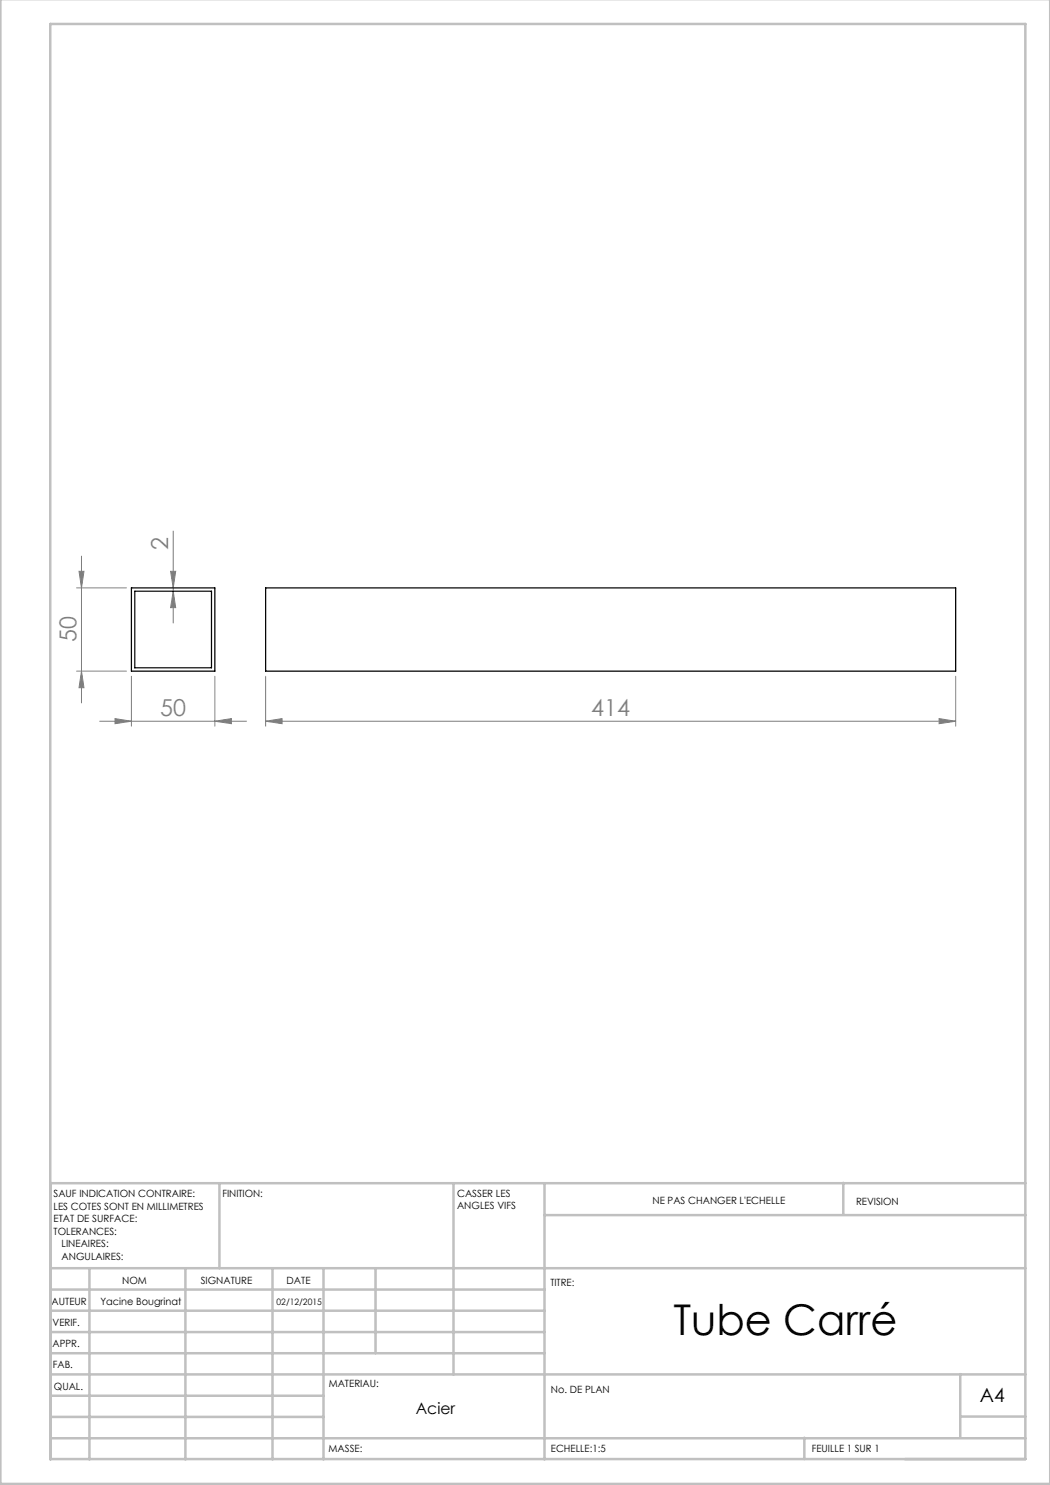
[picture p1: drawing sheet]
<svg xmlns="http://www.w3.org/2000/svg" width="210mm" height="297mm" viewBox="0 0 210 297" stroke-linecap="round" stroke-linejoin="round" font-family="sans-serif">
<g fill="none" stroke="#808080" stroke-width=".2">
<path d="M15.3 117.6h10M15.8 114.3h1l-.5 3.3zM16.3 111.2v29.4M34.1 114.3h1l-.5 3.3zM34.6 106.2v18.4M34.6 118.2l.5 3.3h-1zM15.3 134.2h10M16.3 134.2l.5 3.3h-1zM26.3 135.3v9.9M43 135.3v9.9M53.1 135.3v9.9M191.1 135.3v9.9"/>
<path d="M19.9 144.2h29.4M23 143.7l3.3 .5-3.3 .5zM43 144.2l3.3-.5v1zM53.1 144.2l3.3-.5v1zM53.1 144.2h138M187.8 143.7l3.3 .5-3.3 .5z"/>
</g>
<g fill="none" stroke="#c0c0c0" stroke-width=".5">
<path d="M.1 -.1v296.9h209.9v-296.9M10.1 4.8h195v287h-195zM43.9 236.6v17M90.7 236.6v38.3M108.9 236.6v55.3M168.7 236.6v6.3M205.1 236.6h-195v55.3M10.1 253.6h195M10.1 257.9h98.8M17.9 253.6v38.3M37.1 253.6v38.3M54.5 253.6v38.3"/>
<path d="M64.7 253.6v38.3M75.1 253.6v17M108.9 243h96.2M10.1 270.6h98.8M10.1 266.4h98.8M10.1 262.1h98.8M10.1 279.1h54.6M10.1 274.9h195M192.1 274.8v12.7M10.1 287.7h195M10.1 283.4h54.6M160.9 287.5v4.3"/>
<path d="M192.1 283.3h13"/>
</g>
<g fill="#808080">
<path d="M53.1 144.2l3.3-.5v1zM187.8 143.7l3.3 .5-3.3 .5z"/>
<path d="M23 143.7l3.3 .5-3.3 .5zM43 144.2l3.3-.5v1z"/>
<path d="M15.8 114.3h1l-.5 3.3zM16.3 134.2l.5 3.3h-1zM34.1 114.3h1l-.5 3.3zM34.6 118.2l.5 3.3h-1z"/>
</g>
<path d="M26.3 117.6h16.7v16.6h-16.7zM27 118.2h15.3v15.4h-15.3zM53.1 117.6h138v16.6h-138z" fill="none" stroke="#000" stroke-width=".25"/>
<text font-size="8.5" x="134.7" y="266.9">Tube Carré</text>
<g font-size="4.7" fill="#808080">
<text x="33.6" y="110.1" transform="rotate(-90 33.6 110.1)">2</text>
<text x="15.3" y="128.5" transform="rotate(-90 15.3 128.5)">50</text>
<text x="32.1" y="143.2">50</text>
<text x="118.3" y="143.2">414</text>
</g>
<text font-size="3.9" x="196" y="280.4">A4</text>
<text font-size="3.2" x="83.1" y="282.8">Acier</text>
<g font-size="2">
<text x="10.7" y="239.5">SAUF INDICATION CONTRAIRE:</text>
<text x="44.5" y="239.5">FINITION:</text>
<text x="91.4" y="239.4">CASSER LES</text>
<text x="10.7" y="242">LES COTES SONT EN MILLIMETRES</text>
<text x="10.7" y="244.5">ETAT DE SURFACE:</text>
<text x="91.4" y="241.9">ANGLES VIFS</text>
<text x="130.5" y="240.8">NE PAS CHANGER L'ECHELLE</text>
<text x="171.2" y="241">REVISION</text>
<text x="10.7" y="247">TOLERANCES:</text>
<text x="12.3" y="249.5">LINEAIRES:</text>
<text x="12.3" y="252">ANGULAIRES:</text>
<text x="24.4" y="256.9">NOM</text>
<text x="40.1" y="256.8">SIGNATURE</text>
<text x="57.3" y="256.8">DATE</text>
<text x="110.1" y="257.1">TITRE:</text>
<text x="10.3" y="260.9">AUTEUR</text>
<text x="20.1" y="260.9">Yacine Bougrinat</text>
<text x="10.5" y="269.3">APPR.</text>
<text x="10.5" y="265.2">VERIF.</text>
<text x="10.6" y="273.6">FAB.</text>
<text x="10.8" y="278">QUAL.</text>
<text x="65.8" y="277.4">MATERIAU:</text>
<text x="110.2" y="278.5">No. DE PLAN</text>
<text x="65.7" y="290.4">MASSE:</text>
<text x="110.2" y="290.5">ECHELLE:1:5</text>
<text x="162.4" y="290.4">FEUILLE 1 SUR 1</text>
</g>
<text font-size="1.8" x="55.3" y="261">02/12/2015</text>
</svg>
